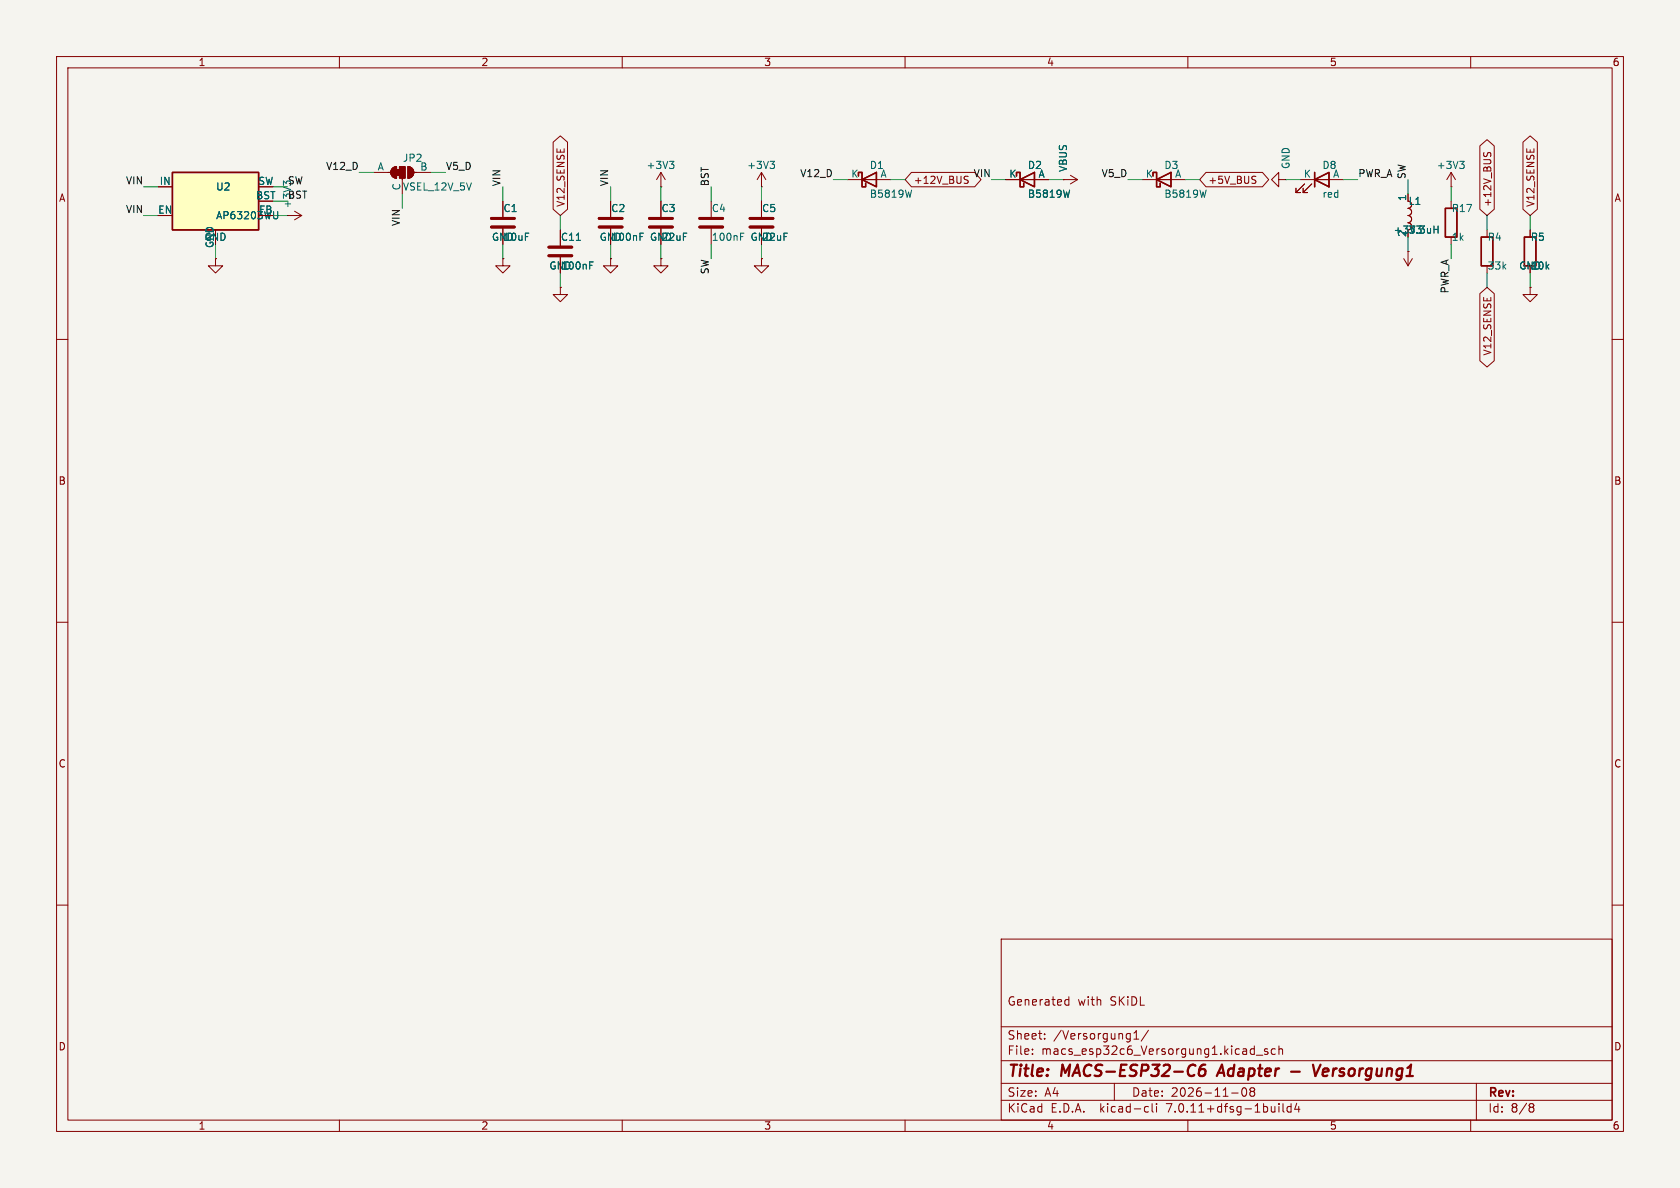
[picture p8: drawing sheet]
<svg xmlns="http://www.w3.org/2000/svg" width="297mm" height="210mm" viewBox="0 0 297 210" stroke-linecap="round" stroke-linejoin="round" font-family="sans-serif">
<path d="M0 0h297v210h-297z" fill="#f5f4ef" stroke="#f5f4ef" stroke-width=".18"/>
<g fill="none" stroke="#840000" stroke-width=".18">
<path d="M10 10h277v190h-277zM12 12h273v186h-273zM60 10v2M110 10v2M160 10v2M210 10v2M260 10v2M27.9 33h2.6M50.8 38.1h.1M50.8 38.1h2.5M52.1 37.3l1.2 .8M53.3 38.1l-1.2 .8"/>
<path d="M66 30.5h3.1M69.4 29.7l.7-.2v2a1.02 1.02 0 0 1-.9-.7 1.02 1.02 0 0 1 .2-1.1zM71.1 31.5v2.8M72.1 29.5a1.02 1.02 0 0 1 1 1 1.02 1.02 0 0 1-1 1zM73.2 30.5h3M88.9 35.6v2.8M97.8 25.1l1.3-1.1 1.2 1.1v11.9l-1.2 1.1-1.3-1.1zM107.9 35.6v2.8M116.8 33h.1M116.8 30.5v2.5M116.8 35.6v2.8M116.8 30.5l-.7 1.3"/>
<path d="M116.8 30.5l.8 1.3M125.7 35.6v2.8M134.6 33h.1M134.6 30.5l-.7 1.3M134.6 30.5v2.5M134.6 35.6v2.8M134.6 30.5l.8 1.3M149.9 31.8h7.6M161.1 30.5h11.2l1.1 1.3-1.1 1.2h-11.2l-1.1-1.2zM170.7 31.8l.3 .1 .2 .3-.3 .2h-.3M170.7 31.2h.5M177.8 31.8h7.6"/>
<path d="M188 31.8h.1M188 31.8h2.5M189.2 31l1.3 .8M190.5 31.8l-1.3 .7M201.9 31.8h7.6M213.2 30.5h10l1.1 1.3-1.1 1.2h-10l-1.1-1.2zM221.8 31.8l.2 .3-.2 .3M221.8 31.2h.2M226.1 31.8v-1.3l-1.3 1.3 1.3 1.2v-1.2h1.2M227.3 31.8h.1M229.9 31.8h7.6M230.6 32.5l-1.5 1.5h.8h-.8v-.7"/>
<path d="M231.9 32.5l-1.5 1.5h.7h-.7v-.7M248.9 36.8a.64 .64 0 0 1 .7 .7 .64 .64 0 0 1-.7 .6 .64 .64 0 0 1 .7 .6 .64 .64 0 0 1-.7 .7 .64 .64 0 0 1 .7 .6 .64 .64 0 0 1-.7 .6M248.9 34.3v1.3M256.5 33h.1M256.5 30.5v2.5M256.5 35.6v1.2M256.5 30.5l-.7 1.3M256.5 30.5l.8 1.3M261.6 25.8l1.3-1.1 1.3 1.1v11.2l-1.3 1.1-1.3-1.1zM262.4 27l-.1 .4M262.9 27.4l.1-.3 .3-.1 .3 .2v.3M269.2 25.1l1.3-1.1 1.3 1.1v11.9l-1.3 1.1-1.3-1.1z"/>
<path d="M10 60h2M38.1 45.7v1.3h1.3l-1.3 1.3-1.3-1.3h1.3M38.1 45.7h.1M88.9 45.7v1.3h1.3l-1.3 1.3-1.3-1.3h1.3M88.9 45.7h.1M88.9 40.4v2.8M99.1 50.8v1.3h1.2l-1.2 1.2-1.3-1.2h1.3M99.1 50.8h.1M99.1 40.6v2.8M99.1 45.5v2.8M107.9 45.7v1.3h1.3l-1.3 1.3-1.2-1.3h1.2M107.9 45.7h.1"/>
<path d="M107.9 40.4v2.8M116.8 45.7v1.3h1.3l-1.3 1.3-1.2-1.3h1.2M116.8 45.7h.1M116.8 40.4v2.8M125.7 40.4v2.8M134.6 45.7v1.3h1.3l-1.3 1.3-1.3-1.3h1.3M134.6 45.7h.1M134.6 40.4v2.8M248.2 45.7l.7 1.3M248.9 44.5h.1M248.9 44.5v2.5M249.7 45.7l-.8 1.3"/>
<path d="M261.6 51.9l1.3-1.1 1.3 1.1v11.9l-1.3 1.1-1.3-1.1zM262.9 40.6v1.3M270.5 50.8v1.3h1.3l-1.3 1.2-1.3-1.2h1.3M270.5 50.8h.1M270.5 40.6v1.3M285 60h2M10 110h2M285 110h2M10 160h2M285 160h2M177 166h108v32h-108zM188.4 177.6h.6"/>
<path d="M188.4 176.8h.6M189 176.2v1.5M60 198v2M110 198v2M160 198v2M177 194.5h108M177 191.5h108M177 187.5h108M177 181.5h108M182.5 186.3v.1M182.5 185.5v.1M184.7 183.6v.1"/>
<path d="M184.7 182.8v.1M197 191.5v3M200.5 183.7h.8M200.5 182.6l.4-.4v1.5M202.6 195.6l.4 .1M203 182.1l-1.3 2M203 196.5l-.4 .1M203.7 195.1v1.3l.2 .2M204.5 195.1v.1M204.5 195.6v1M210 198v2M217.7 193.2h1.2"/>
<path d="M219.7 192.4a.81 .81 0 0 0 .3 1.4l.2-.1 .2-.5-.2-.8M221 192.4v.3l.2 .2M221.2 192.9l-.2 .3v.3l.2 .3 .5-.1 .1-.2-.1-.4-.2-.2M221.2 192.9h.3M221.6 185.4l.1 .1M221.7 192.4l.1 .3-.3 .2M221.7 184.9v1.5M221.7 186.3l-.1 .1M222.1 186.5h1.1M224.1 185.5l-.4-.1-.2 .2 .1 .2 .5 .2v.3h-.6M225.5 185.5l-.5-.1-.3 .3v.4l.2 .2h.6M226.1 195.1v.1"/>
<path d="M226.1 195.6v1M226.1 184.9v1.5M226.1 185.5l.2-.1 .4 .1v.9M226.8 195.1v1.3l.2 .2M228.2 195.7l-.4-.1-.3 .3v.4l.2 .2h.5M228.2 195.1v1.5M229.2 195l-.3 1.1h.9M229.6 195.6v1M260 198v2M261 191.5v6.5M270.6 195.1h.3l.3 .3-.3 .3M270.6 195.7h.3"/>
<path d="M270.9 195.7l.2 .2 .1 .4-.3 .3h-.3"/>
</g>
<path d="M211 188.2l.3 .2M211.1 190l-.1 .1M213.1 188.2a.91 .91 0 0 0-1.1 .9l-.1 .7 .2 .3a.66 .66 0 0 0 1-.3v-.4l-.1-.3a.66 .66 0 0 0-1 .3M216 188.2l-.9 2M228.3 189.4h1.5M232.1 188.2l.4 2 1-2M234.2 188.9l-.3 .3-.1 .7 .3 .3h.3M234.8 189.4l-.9 .1" fill="none" stroke="#840000" stroke-width=".4"/>
<path d="M30.5 30.5h15.2v10.1h-15.2zM151.8 31.1v-.6h.6v2.5h.6v-.6M152.4 31.8l2.5-1.3v2.5zM179.7 31.1v-.6h.6v2.5h.7v-.6M180.3 31.8l2.6-1.3v2.5zM203.8 31.1v-.6h.7v2.5h.6v-.6M204.5 31.8l2.5-1.3v2.5zM232.4 31.8l2.5-1.3v2.5zM232.4 30.5v2.5M255.5 36.8h2.1v5.1h-2.1zM261.9 41.9h2v5.1h-2zM269.5 41.9h2v5.1h-2z" fill="none" stroke="#840000" stroke-width=".25"/>
<g fill="none" stroke="#006464" stroke-width=".18">
<path d="M49.1 37.4v1l-.1 .2-.4 .1M50.6 32.4l-.5-.4v.8M118.4 28.5h.7l-.4 .5M118.9 29l.2 .2v.3l-.2 .3M136.1 28.5h.8l-.4 .5M136.7 29l.2 .2v.3l-.2 .3M161.2 33.6l-.3 1.3M189.1 33.6l-.3 1.3M213.2 33.6l-.3 1.3M254.2 39.9v1.3M258.1 28.5h.7l-.4 .5M258.6 29l.2 .2v.3l-.2 .3"/>
<path d="M101.9 42.5h.7M104.3 46.9h.4M104.3 46.3h.6M113.1 41.8h.5M113.1 41.2h.6M130.9 41.8h.4M130.9 41.2h.6M253.5 40.6h.7"/>
</g>
<path d="M86.9 38.6h4M105.9 38.6h4.1M114.8 38.6h4.1M123.7 38.6h4.1M132.6 38.6h4.1M86.9 40.1h4M97 45.2h4.1M97 43.7h4.1M105.9 40.1h4.1M114.8 40.1h4.1M123.7 40.1h4.1M132.6 40.1h4.1" fill="none" stroke="#840000" stroke-width=".51"/>
<path d="M30.5 30.5h15.2v10.1h-15.2z" fill="#ffffc2" stroke="#ffffc2" stroke-width=".18"/>
<g fill="#840000" stroke="#840000" stroke-width=".18">
<path d="M70.1 30h.5v1h-.5z"/>
<path d="M69.4 29.7l.7-.2v2a1.02 1.02 0 0 1-.9-.7 1.02 1.02 0 0 1 .2-1.1z"/>
<path d="M70.6 29.5h1v2h-1z"/>
<path d="M72.1 29.5a1.02 1.02 0 0 1 1 1 1.02 1.02 0 0 1-1 1z"/>
</g>
<g fill="none" stroke="#009600" stroke-width=".18">
<path d="M25.4 33h2.5M25.4 38.1h2.5M48.3 33h2.5M48.3 38.1h2.5M48.3 35.6h2.5M63.5 30.5h2.5M71.1 34.3v2.5M76.2 30.5h2.5M88.9 33v2.6M99.1 38.1v2.5M107.9 33v2.6M116.8 33v2.6"/>
<path d="M125.7 33v2.6M134.6 33v2.6M147.3 31.8h2.6M157.5 31.8h2.5M175.3 31.8h2.5M185.4 31.8h2.6M199.4 31.8h2.5M209.5 31.8h2.6M227.3 31.8h2.6M237.5 31.8h2.5M248.9 31.8v2.5M256.5 33v2.6"/>
<path d="M262.9 38.1v2.5M270.5 38.1v2.5M38.1 43.2v2.5M88.9 43.2v2.5M99.1 48.3v2.5M107.9 43.2v2.5M116.8 43.2v2.5M125.7 43.2v2.5M134.6 43.2v2.5M248.9 41.9v2.6M256.5 43.2v2.5M262.9 48.3v2.5"/>
<path d="M270.5 48.3v2.5"/>
</g>
<g font-size="2.8" fill="#840000">
<text x="178" y="190.9">Title:</text>
<text x="187.7" y="190.9">MACS-ESP32-C6</text>
<text x="216.3" y="190.9">Adapter</text>
<text x="234.6" y="190.9">Versorgung1</text>
</g>
<g font-size="2.1" fill="#840000">
<text x="178" y="178">Generated</text>
<text x="190.5" y="178">with</text>
<text x="196.3" y="178">SKiDL</text>
<text x="178" y="184">Sheet:</text>
<text x="186.2" y="184">/Versorgung1/</text>
<text x="178" y="186.7">File:</text>
<text x="184.1" y="186.7">macs_esp32c6_Versorgung1.kicad_sch</text>
<text x="178" y="196.9">KiCad</text>
<text x="178" y="194.1">Size:</text>
<text x="184.7" y="194.1">A4</text>
<text x="185.7" y="196.9">E.D.A.</text>
<text x="194.6" y="196.9">kicad-cli</text>
<text x="200" y="194.1">Date:</text>
<text x="206.5" y="196.9">7.0.11+dfsg-1build4</text>
<text x="207" y="194.1">2026-11-08</text>
<text x="263" y="194.3">Rev:</text>
<text x="263" y="196.9">Id:</text>
<text x="267.1" y="196.9">8/8</text>
</g>
<g font-size="1.8" fill="#840000">
<text x="35" y="11.9">1</text>
<text x="85" y="11.9">2</text>
<text x="135" y="11.9">3</text>
<text x="185" y="11.9">4</text>
<text x="235" y="11.9">5</text>
<text x="285" y="11.9">6</text>
<text x="10.3" y="35.9">A</text>
<text x="161.4" y="32.7">+12V_BUS</text>
<text x="213.5" y="32.7">+5V_BUS</text>
<text x="285.3" y="35.9">A</text>
<text x="100" y="36.7" transform="rotate(-90 100 36.7)">V12_SENSE</text>
<text x="263.8" y="36.7" transform="rotate(-90 263.8 36.7)">+12V_BUS</text>
<text x="271.5" y="36.7" transform="rotate(-90 271.5 36.7)">V12_SENSE</text>
<text x="263.8" y="63" transform="rotate(-90 263.8 63)">V12_SENSE</text>
<text x="10.3" y="85.9">B</text>
<text x="285.3" y="85.9">B</text>
<text x="10.3" y="135.9">C</text>
<text x="285.3" y="135.9">C</text>
<text x="10.3" y="185.9">D</text>
<text x="285.3" y="185.9">D</text>
<text x="35" y="199.9">1</text>
<text x="85" y="199.9">2</text>
<text x="135" y="199.9">3</text>
<text x="185" y="199.9">4</text>
<text x="235" y="199.9">5</text>
<text x="285" y="199.9">6</text>
</g>
<g font-size="1.8" fill="#006464">
<text x="71.1" y="28.8">JP2</text>
<text x="228.2" y="30" transform="rotate(-90 228.2 30)">GND</text>
<text x="28.1" y="32.8">IN</text>
<text x="38.1" y="33.9">U2</text>
<text x="45.2" y="35.3">BST</text>
<text x="45.6" y="32.8">SW</text>
<text x="66.7" y="30.2">A</text>
<text x="70.9" y="33.8" transform="rotate(-90 70.9 33.8)">C</text>
<text x="71.1" y="33.9">VSEL_12V_5V</text>
<text x="74.2" y="30.2">B</text>
<text x="114.2" y="30.1">+3V3</text>
<text x="132" y="30.1">+3V3</text>
<text x="150.4" y="31.5">K</text>
<text x="153.7" y="30.1">D1</text>
<text x="153.7" y="35.2">B5819W</text>
<text x="155.6" y="31.5">A</text>
<text x="178.3" y="31.5">K</text>
<text x="181.6" y="30.1">D2</text>
<text x="181.6" y="35.2">B5819W</text>
<text x="183.5" y="31.5">A</text>
<text x="188.8" y="30.5" transform="rotate(-90 188.8 30.5)">VBUS</text>
<text x="202.5" y="31.5">K</text>
<text x="205.7" y="30.1">D3</text>
<text x="205.7" y="35.2">B5819W</text>
<text x="207.6" y="31.5">A</text>
<text x="230.4" y="31.5">K</text>
<text x="233.7" y="30.1">D8</text>
<text x="233.7" y="35.2">red</text>
<text x="235.6" y="31.5">A</text>
<text x="248.7" y="35.6" transform="rotate(-90 248.7 35.6)">1</text>
<text x="253.9" y="30.1">+3V3</text>
<text x="27.9" y="37.8">EN</text>
<text x="38.1" y="39">AP63203WU</text>
<text x="45.7" y="37.8">FB</text>
<text x="51.7" y="36.9" transform="rotate(-90 51.7 36.9)">+3V3</text>
<text x="88.9" y="37.7">C1</text>
<text x="108" y="37.7">C2</text>
<text x="116.8" y="37.7">C3</text>
<text x="125.7" y="37.7">C4</text>
<text x="134.6" y="37.7">C5</text>
<text x="246.3" y="41.5">+3V3</text>
<text x="248.7" y="42" transform="rotate(-90 248.7 42)">2</text>
<text x="248.9" y="41.5">3.3uH</text>
<text x="248.9" y="36.4">L1</text>
<text x="256.6" y="37.7">R17</text>
<text x="36.1" y="42.8">GND</text>
<text x="37.8" y="43.9" transform="rotate(-90 37.8 43.9)">GND</text>
<text x="86.9" y="42.8">GND</text>
<text x="88.9" y="42.8">10uF</text>
<text x="97" y="47.9">GND</text>
<text x="99.1" y="47.9">100nF</text>
<text x="99.1" y="42.8">C11</text>
<text x="105.9" y="42.8">GND</text>
<text x="108" y="42.8">100nF</text>
<text x="114.8" y="42.8">GND</text>
<text x="116.8" y="42.8">22uF</text>
<text x="125.7" y="42.8">100nF</text>
<text x="132.6" y="42.8">GND</text>
<text x="134.6" y="42.8">22uF</text>
<text x="256.6" y="42.8">1k</text>
<text x="262.9" y="42.8">R4</text>
<text x="262.9" y="47.9">33k</text>
<text x="268.5" y="47.9">GND</text>
<text x="270.5" y="42.8">R5</text>
<text x="270.5" y="47.9">10k</text>
</g>
<g font-size="1.8" fill="#0f0f0f">
<text x="22.2" y="32.7">VIN</text>
<text x="50.8" y="35.2">BST</text>
<text x="50.8" y="32.7">SW</text>
<text x="57.6" y="30.1">V12_D</text>
<text x="78.7" y="30.1">V5_D</text>
<text x="88.6" y="33" transform="rotate(-90 88.6 33)">VIN</text>
<text x="107.6" y="33" transform="rotate(-90 107.6 33)">VIN</text>
<text x="125.4" y="33" transform="rotate(-90 125.4 33)">BST</text>
<text x="141.4" y="31.4">V12_D</text>
<text x="172" y="31.4">VIN</text>
<text x="194.7" y="31.4">V5_D</text>
<text x="240" y="31.4">PWR_A</text>
<text x="248.6" y="31.8" transform="rotate(-90 248.6 31.8)">SW</text>
<text x="22.2" y="37.8">VIN</text>
<text x="70.8" y="40.1" transform="rotate(-90 70.8 40.1)">VIN</text>
<text x="125.4" y="48.6" transform="rotate(-90 125.4 48.6)">SW</text>
<text x="256.2" y="52" transform="rotate(-90 256.2 52)">PWR_A</text>
</g>
</svg>
